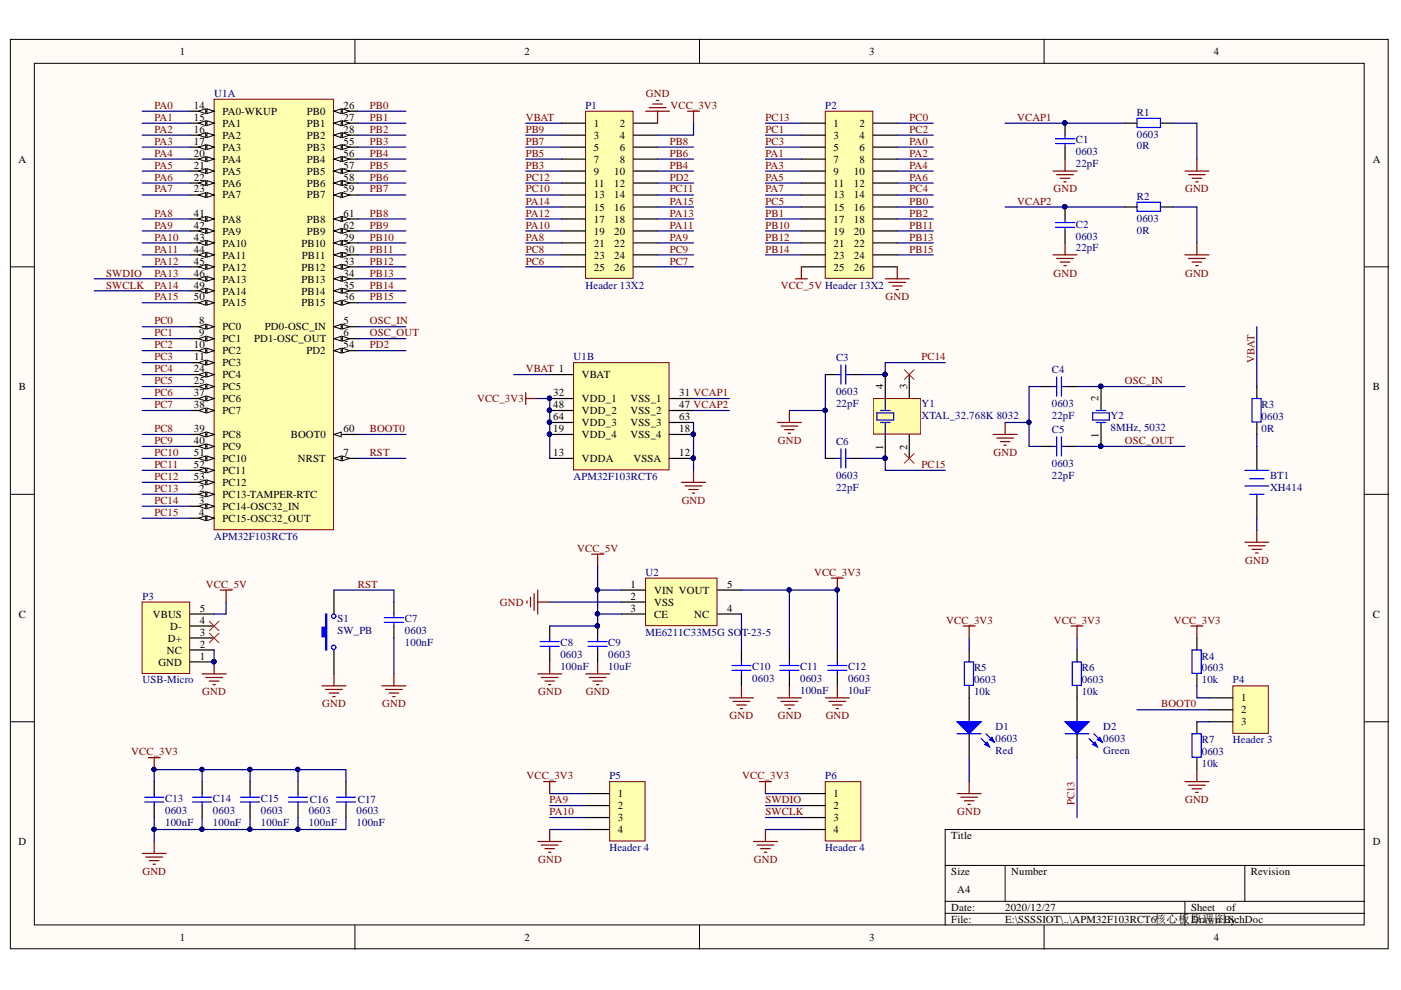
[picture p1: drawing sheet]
# Altium schematic sheet APM32F103RCT6核心板原理图.SchDoc
size A4

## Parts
BT1  XH414  [XH414]
C1  value 22pF  footprint: 0603  [R0603-R/C-Y]  (hidden comment: Cap 0603)
C2  value 22pF  footprint: 0603  [R0603-R/C-Y]  (hidden comment: Cap 0603)
C3  value 22pF  footprint: 0603  [R0603-R/C-Y]  (hidden comment: Cap 0603)
C4  value 22pF  footprint: 0603  [R0603-R/C-Y]  (hidden comment: Cap 0603)
C5  value 22pF  footprint: 0603  [R0603-R/C-Y]  (hidden comment: Cap 0603)
C6  value 22pF  footprint: 0603  [R0603-R/C-Y]  (hidden comment: Cap 0603)
C7  value 100nF  footprint: 0603  [R0603-R/C-Y]  (hidden comment: Cap 0603)
C8  value 100nF  footprint: 0603  [R0603-R/C-Y]  (hidden comment: Cap 0603)
C9  value 10uF  footprint: 0603  [R0603-R/C-Y]  (hidden comment: Cap 0603)
C10  footprint: 0603  [R0603-R/C-Y]  (hidden comment: Cap 0603)
C11  value 100nF  footprint: 0603  [R0603-R/C-Y]  (hidden comment: Cap 0603)
C12  value 10uF  footprint: 0603  [R0603-R/C-Y]  (hidden comment: Cap 0603)
C13  value 100nF  footprint: 0603  [R0603-R/C-Y]  (hidden comment: Cap 0603)
C14  value 100nF  footprint: 0603  [R0603-R/C-Y]  (hidden comment: Cap 0603)
C15  value 100nF  footprint: 0603  [R0603-R/C-Y]  (hidden comment: Cap 0603)
C16  value 100nF  footprint: 0603  [R0603-R/C-Y]  (hidden comment: Cap 0603)
C17  value 100nF  footprint: 0603  [R0603-R/C-Y]  (hidden comment: Cap 0603)
D1  value Red  Footprint: 0603  [0603-LED-G]  (hidden comment: LED 0603)
D2  value Green  Footprint: 0603  [0603-LED-G]  (hidden comment: LED 0603)
P1  Header 13X2  [HDR2X13]
P2  Header 13X2  [HDR2X13]
P3  USB-Micro  [USB Micro]
P4  Header 3  [HDR1X3]
P5  Header 4  [HDR1X4]
P6  Header 4  [HDR1X4]
R1  value 0R  Footprint: 0603  [R0603-R/C-BY]  (hidden comment: Res 0603)
R2  value 0R  Footprint: 0603  [R0603-R/C-BY]  (hidden comment: Res 0603)
R3  value 0R  Footprint: 0603  [R0603-R/C-BY]  (hidden comment: Res 0603)
R4  value 10k  Footprint: 0603  [R0603-R/C-BY]  (hidden comment: Res 0603)
R5  value 10k  Footprint: 0603  [R0603-R/C-BY]  (hidden comment: Res 0603)
R6  value 10k  Footprint: 0603  [R0603-R/C-BY]  (hidden comment: Res 0603)
R7  value 10k  Footprint: 0603  [R0603-R/C-BY]  (hidden comment: Res 0603)
S1  SW_PB  [SW-2Pin]
U1  APM32F103RCT6  [STM-LQFP64_M]  (parts A,B of 2)
U2  ME6211C33M5G SOT-23-5  [SOT-23-5]
Y1  XTAL_32.768K 8032  [XTAL_8032]
Y2  8MHz, 5032  [XTAL 5032]

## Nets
GND: BT1.2(-) C1.2 C2.2 C3.2 C4.2 C5.2 C6.2 C7.1 C8.1 C9.1 C10.1 C11.1 C12.1 C13.1 C14.1 C15.1 C16.1 C17.1 D1.2(K) P1.2 P2.26 P3.1(GND) P3.2(NC) P5.4 P6.4 R1.2 R2.2 R7.1 S1.1 U1.12(VSSA) U1.18(VSS_4) U1.63(VSS_3) U2.2(VSS)
VCC_3V3: C11.2 C12.2 C13.2 C14.2 C15.2 C16.2 C17.2 P1.4 P5.1 P6.1 R4.2 R5.1 R6.1 U1.13(VDDA) U1.19(VDD_4) U1.32(VDD_1) U1.48(VDD_2) U1.64(VDD_3) U2.5(VOUT)
VCC_5V: C8.2 C9.2 P2.25 P3.5(VBUS) U2.1(VIN) U2.3(CE)
BOOT0: P4.2 U1.60(BOOT0)
OSC_IN: C4.1 U1.5(PD0-OSC_IN) Y2.2(OSC2)
OSC_OUT: C5.1 U1.6(PD1-OSC_OUT) Y2.1(OSC1)
PA0: P2.6 U1.14(PA0-WKUP)
PA1: P2.7 U1.15(PA1)
PA2: P2.8 U1.16(PA2)
PA3: P2.9 U1.17(PA3)
PA4: P2.10 U1.20(PA4)
PA5: P2.11 U1.21(PA5)
PA6: P2.12 U1.22(PA6)
PA7: P2.13 U1.23(PA7)
PA8: P1.21 U1.41(PA8)
PA9: P1.22 P5.2 U1.42(PA9)
PA10: P1.19 P5.3 U1.43(PA10)
PA11: P1.20 U1.44(PA11)
PA12: P1.17 U1.45(PA12)
PA13: P1.18 P6.2 U1.46(PA13)  [also labelled SWDIO]
PA14: P1.15 P6.3 U1.49(PA14)  [also labelled SWCLK]
PA15: P1.16 U1.50(PA15)
PB0: P2.16 U1.26(PB0)
PB1: P2.17 U1.27(PB1)
PB2: P2.18 U1.28(PB2)
PB3: P1.9 U1.55(PB3)
PB4: P1.10 U1.56(PB4)
PB5: P1.7 U1.57(PB5)
PB6: P1.8 U1.58(PB6)
PB7: P1.5 U1.59(PB7)
PB8: P1.6 U1.61(PB8)
PB9: P1.3 U1.62(PB9)
PB10: P2.19 U1.29(PB10)
PB11: P2.20 U1.30(PB11)
PB12: P2.21 U1.33(PB12)
PB13: P2.22 U1.34(PB13)
PB14: P2.23 U1.35(PB14)
PB15: P2.24 U1.36(PB15)
PC0: P2.2 U1.8(PC0)
PC1: P2.3 U1.9(PC1)
PC2: P2.4 U1.10(PC2)
PC3: P2.5 U1.11(PC3)
PC4: P2.14 U1.24(PC4)
PC5: P2.15 U1.25(PC5)
PC6: P1.25 U1.37(PC6)
PC7: P1.26 U1.38(PC7)
PC8: P1.23 U1.39(PC8)
PC9: P1.24 U1.40(PC9)
PC10: P1.13 U1.51(PC10)
PC11: P1.14 U1.52(PC11)
PC12: P1.11 U1.53(PC12)
PC13: D2.2(K) P2.1 U1.2(PC13-TAMPER-RTC)
PC14: C3.1 U1.3(PC14-OSC32_IN) Y1.4(OSC2)
PC15: C6.1 U1.4(PC15-OSC32_OUT) Y1.1(OSC1)
PD2: P1.12 U1.54(PD2)
RST: C7.2 S1.2 U1.7(NRST)
VBAT: P1.1 R3.1 U1.1(VBAT)
VCAP1: C1.1 R1.1 U1.31(VSS_1)
VCAP2: C2.1 R2.1 U1.47(VSS_2)
NetBT1_1: BT1.1(+) R3.2
NetC10_2: C10.2 U2.4(NC)
NetD1_1: D1.1(A) R5.2
NetD2_1: D2.1(A) R6.2
NetP4_1: P4.1 R4.1
NetP4_3: P4.3 R7.2

Not connected (* = marked no-connect by the designer): P3 3(D+)* 4(D-)*; Y1 2(NC)* 3(NC)*
